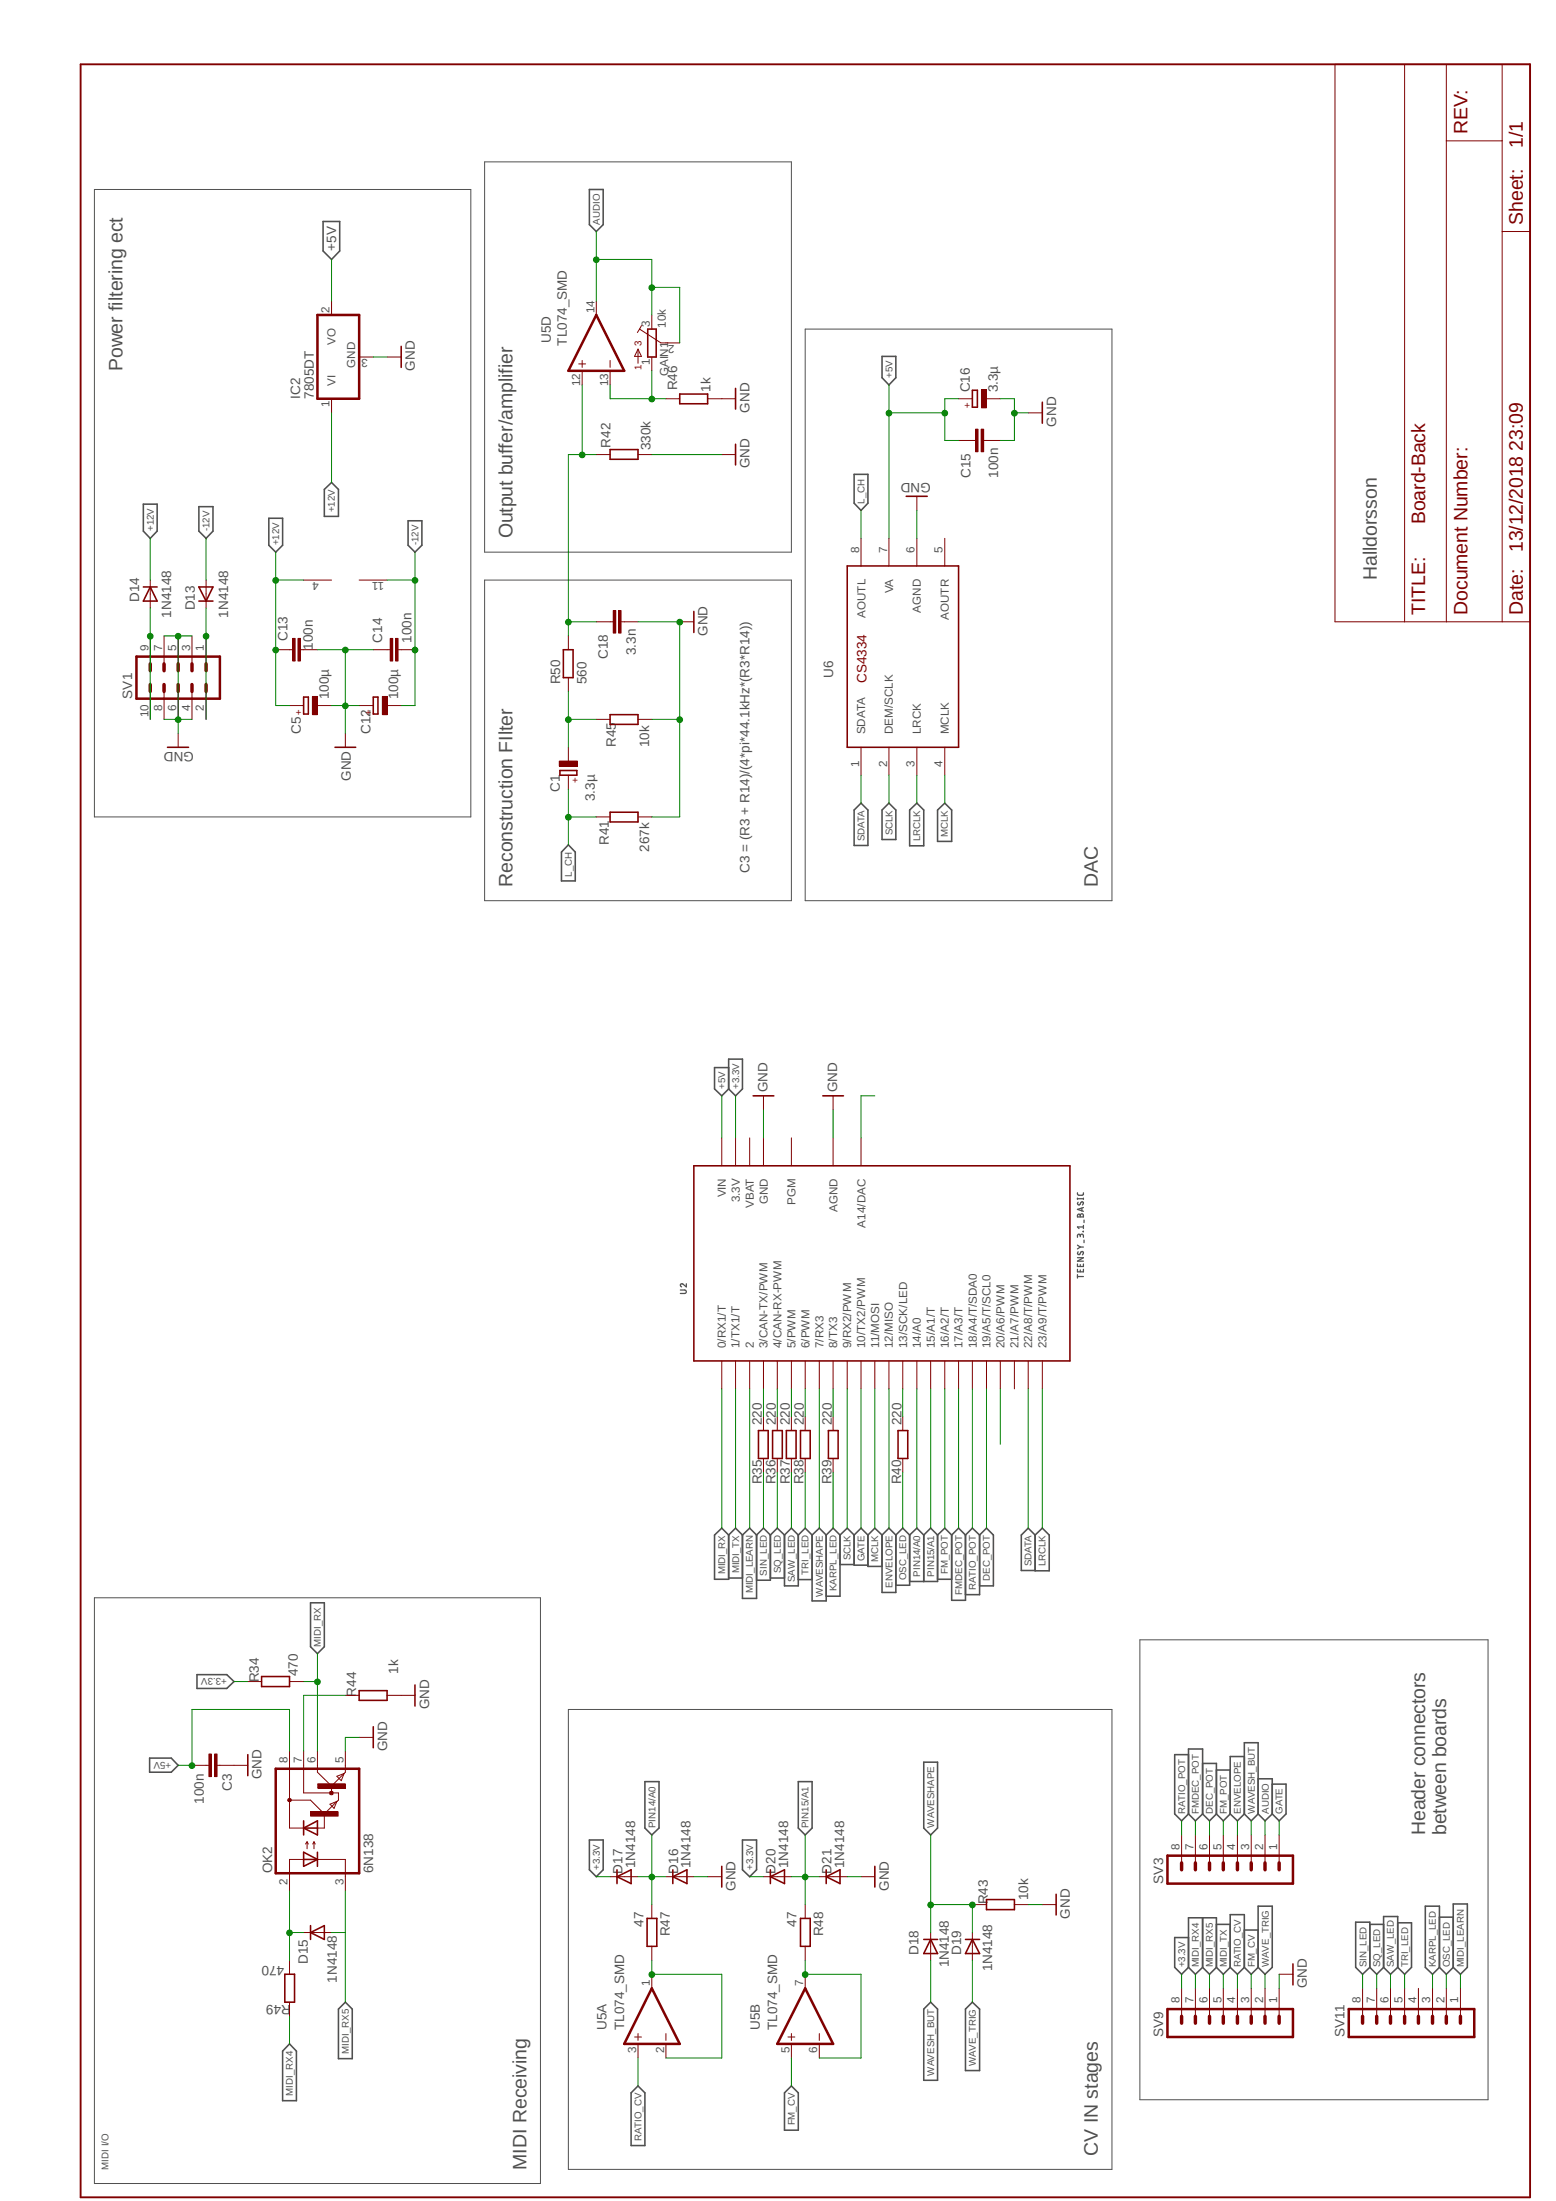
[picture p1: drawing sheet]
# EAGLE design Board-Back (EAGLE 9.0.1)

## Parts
C1  3.3µ  CPOL-EU153CLV-0405  [153CLV-0405]
C3  100n  C-EUC1206  [C1206]
C5  100µ  CPOL-EUE5-6  [E5-6]
C12  100µ  CPOL-EUE5-6  [E5-6]
C13  100n  C-EUC1206  [C1206]
C14  100n  C-EUC1206  [C1206]
C15  100n  C-EUC1206  [C1206]
C16  3.3µ  CPOL-EU153CLV-0505  [153CLV-0505]
C18  3.3n  C-EUC1206  [C1206]
D13  1N4148  1N4148DO35-7  [DO35-7]
D14  1N4148  1N4148DO35-7  [DO35-7]
D15  1N4148  1N4148DO35-7  [DO35-7]
D16  1N4148  1N4148DO35-7  [DO35-7]
D17  1N4148  1N4148DO35-7  [DO35-7]
D18  1N4148  1N4148DO35-7  [DO35-7]
D19  1N4148  1N4148DO35-7  [DO35-7]
D20  1N4148  1N4148DO35-7  [DO35-7]
D21  1N4148  1N4148DO35-7  [DO35-7]
GAIN1  10k  BOURNS_3362P_TRIMMERP  [BOURNS_3362P_TRIMMER]
IC2  7805DT  [TO252]
OK2  6N138  [DIL08]
R34  470  R-EU_M1206  [M1206]
R35  220  R-EU_M1206  [M1206]
R36  220  R-EU_M1206  [M1206]
R37  220  R-EU_M1206  [M1206]
R38  220  R-EU_M1206  [M1206]
R39  220  R-EU_M1206  [M1206]
R40  220  R-EU_M1206  [M1206]
R41  267k  R-EU_M1206  [M1206]
R42  330k  R-EU_M1206  [M1206]
R43  10k  R-EU_M1206  [M1206]
R44  1k  R-EU_M1206  [M1206]
R45  10k  R-EU_M1206  [M1206]
R46  1k  R-EU_M1206  [M1206]
R47  47  R-EU_M1206  [M1206]
R48  47  R-EU_M1206  [M1206]
R49  470  R-EU_M1206  [M1206]
R50  560  R-EU_M1206  [M1206]
SV1  10PIN_BACKSIDE  [10PIN_BACKSIDE]
SV3  MA08-1  [MA08-1]
SV9  MA08-1  [MA08-1]
SV11  MA08-1  [MA08-1]
U2  TEENSY_3.1_BASIC  [TEENSY_3.1_BASIC]
U5  TL074_SMD  [SO14]
U6  CS4334  [SOIC127P600X175-8N]

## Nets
+3.3V: D17.C D20.C R34.2 SV9.8 U2.3.3V U2.3.3V1(3.3V)
+5V: C3.2 C15.1 C16.+ IC2.2(VO) OK2.8(VCC) U2.VIN U6.7(VA)
+12V: C5.+ C13.1 D14.C IC2.1(VI) U5.4(P:V+)
-12V: C12.- C14.2 D13.A U5.11(P:V-)
AUDIO: GAIN1.2 GAIN1.3 SV3.2 U5.14(D:OUT)
DEC_POT: SV3.6 U2.19/A5(19/A5/T/SCL0)
ENVELOPE: SV3.4 U2.12(12/MISO)
FM_CV: SV9.3 U5.5(B:+IN)
FM_POT: SV3.5 U2.16/A2(16/A2/T)
FMDEC_POT: SV3.7 U2.17/A3(17/A3/T)
GATE: SV3.1 U2.10(10/TX2/PWM)
GND: C3.1 C5.- C12.+ C13.2 C14.1 C15.2 C16.- C18.2 D16.A D21.A IC2.3(GND) OK2.5(GND) R41.2 R42.2 R43.1 R44.1 R45.2 R46.2 SV1.3 SV1.4 SV1.5 SV1.6 SV1.7 SV1.8 SV9.1 U2.AGND U2.GND U2.GND1(GND) U6.6(AGND)
KARPL_LED: R39.2 SV11.3
L_CH: C1.+ R41.1 U6.8(AOUTL)
LRCLK: U2.23/A9(23/A9/T/PWM) U6.3(LRCK)
MCLK: U2.11(11/MOSI) U6.4(MCLK)
MIDI_LEARN: SV11.1 U2.2
MIDI_RX: OK2.6(VO) R34.1 U2.0(0/RX1/T)
MIDI_RX4: R49.2 SV9.7
MIDI_RX5: D15.A OK2.3(C) SV9.6
MIDI_TX: SV9.5 U2.1(1/TX1/T)
N$1: C1.- R45.1 R50.1
N$2: U2.A14(A14/DAC)
N$3: D13.C SV1.1 SV1.2
N$4: D15.C OK2.2(A) R49.1
N$5: OK2.7(VB) R44.2
N$6: U2.20/A6(20/A6/PWM)
N$8: GAIN1.1 R46.1 U5.13(D:-IN)
N$9: D14.A SV1.9 SV1.10
N$10: R40.1 U2.13(13/SCK/LED)
N$11: C18.1 R42.1 R50.2 U5.12(D:+IN)
N$12: R35.1 U2.3(3/CAN-TX/PWM)
N$14: R36.1 U2.4(4/CAN-RX-PWM)
N$15: R37.1 U2.5(5/PWM)
N$16: R48.2 U5.6(B:-IN) U5.7(B:OUT)
N$17: R47.2 U5.1(A:OUT) U5.2(A:-IN)
N$19: R38.1 U2.6(6/PWM)
N$22: R39.1 U2.8(8/TX3)
OSC_LED: R40.2 SV11.2
PIN14/A0: D16.C D17.A R47.1 U2.14/A0
PIN15/A1: D20.A D21.C R48.1 U2.15/A1(15/A1/T)
RATIO_CV: SV9.4 U5.3(A:+IN)
RATIO_POT: SV3.8 U2.18/A4(18/A4/T/SDA0)
SAW_LED: R37.2 SV11.6
SCLK: U2.9(9/RX2/PWM) U6.2(DEM/SCLK)
SDATA: U2.22/A8(22/A8/T/PWM) U6.1(SDATA)
SIN_LED: R35.2 SV11.8
SQ_LED: R36.2 SV11.7
TRI_LED: R38.2 SV11.5
WAVE_TRIG: D19.A SV9.2
WAVESH_BUT: D18.A SV3.3
WAVESHAPE: D18.C D19.C R43.2 U2.7(7/RX3)
Unconnected: SV11.4 U2.21/A7(21/A7/PWM) U2.PGM U5.8(C:OUT) U5.9(C:-IN) U5.10(C:+IN) U6.5(AOUTR)

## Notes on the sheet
- MIDI I/O
- Power filtering ect
- Reconstruction FIlter | Output buffer/amplifier
- MIDI Receiving
- C3 = (R3 + R14)/(4*pi*44.1kHz*(R3*R14))
- CV IN stages | DAC
- Halldorsson
- Header connectors 
  between boards

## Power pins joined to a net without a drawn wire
VBAT: U2.VBAT
